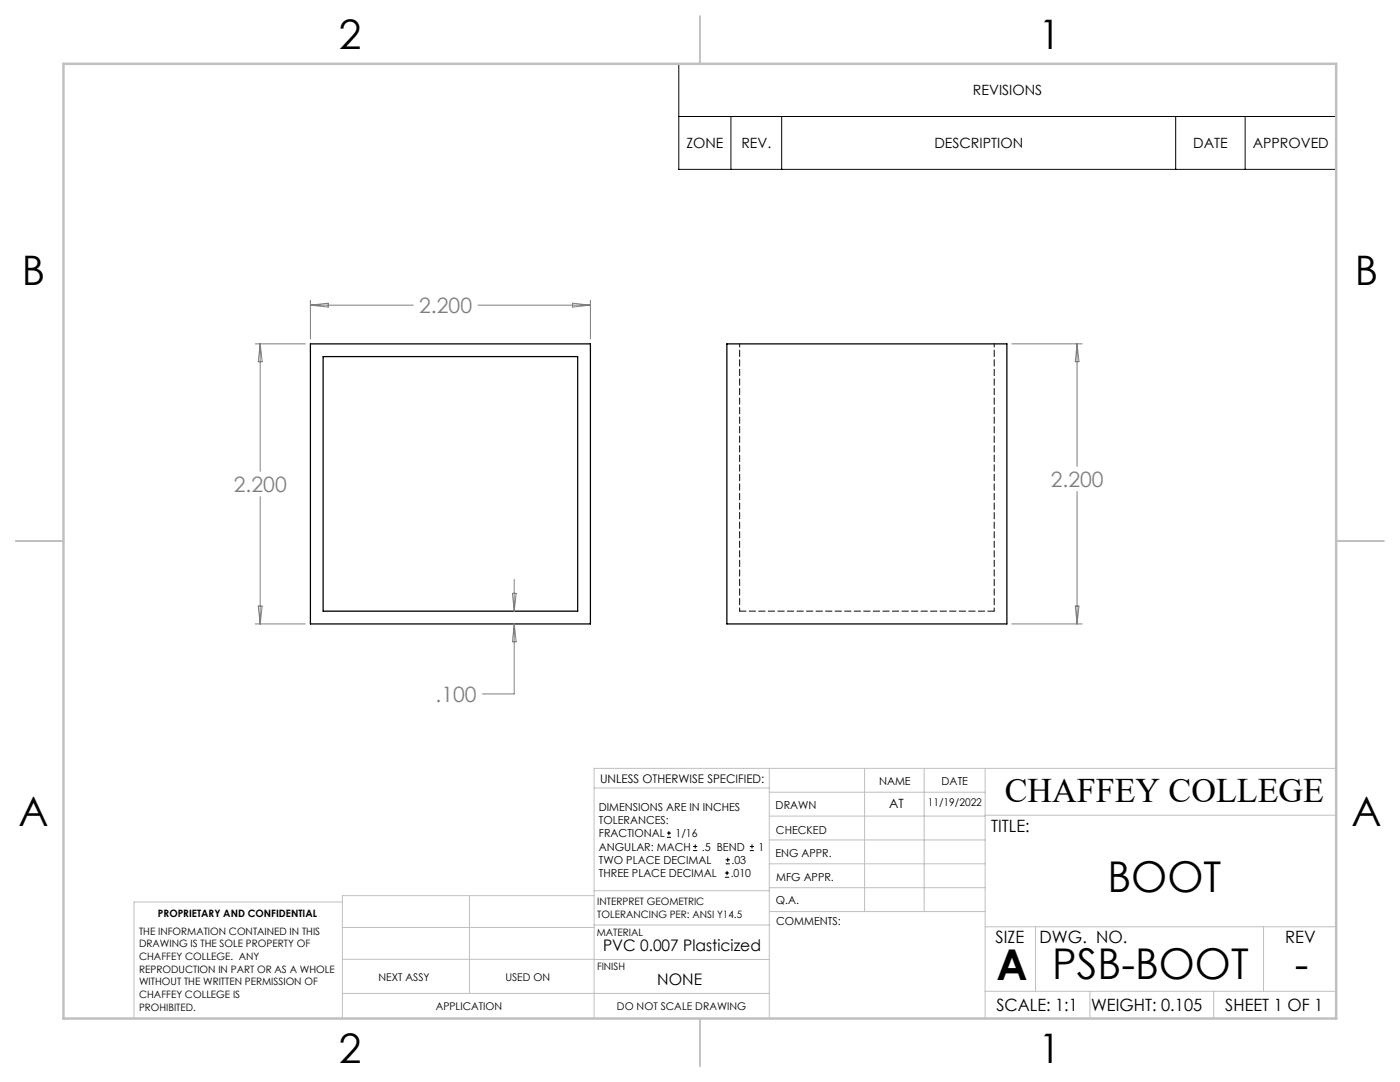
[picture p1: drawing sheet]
<svg xmlns="http://www.w3.org/2000/svg" width="279mm" height="216mm" viewBox="0 0 279 216" stroke-linecap="round" stroke-linejoin="round" font-family="sans-serif">
<path d="M61.9 68.6h55.9v55.9h-55.9zM64.5 71.2h50.8v50.8h-50.8zM145.1 68.6h55.8v55.9h-55.8z" fill="none" stroke="#000" stroke-width=".25"/>
<path d="M147.6 68.6v53.3M198.4 121.9v-53.3" fill="none" stroke="#000" stroke-width=".2" stroke-dasharray="1.3 .6" stroke-dashoffset=".6"/>
<path d="M147.6 121.9h50.8" fill="none" stroke="#000" stroke-width=".2" stroke-dasharray="1.3 .6"/>
<g fill="none" stroke="#000" stroke-width=".2">
<path d="M135.5 12.7h131.2v21.1h-131.2zM135.5 23.2h131.2M145.9 23.2v10.6M156 23.2v10.6M234.6 23.2v10.6M248.5 23.2v10.6M133.1 167.1h.8M133.1 166.2h.8M133.5 165.8v.9M138.3 169.7h.8M138.3 168.9h.8M138.7 168.5v.8"/>
<path d="M144.7 175h.8M144.7 174.2h.8M144.8 172.4h.9M144.8 171.6h.9M145.1 173.8v.8M145.2 171.1v.9M149.6 169.7h.9M149.6 168.9h.9M150.1 168.5v.8"/>
</g>
<g fill="none" stroke="#c0c0c0" stroke-width=".2">
<path d="M118.6 157.2h34.9M153.5 153.3v49.9M153.5 158.1h43.1M172.5 153.3v28.6M184.4 153.3v28.6M196.6 153.3v49.9M266.7 153.3h-148.1v49.9M68.3 180h-41.6v23.2M93.7 178.7v19.5M118.6 178.7h-50.3v24.5M118.6 177.7h35M153.5 167.6h43.1"/>
<path d="M153.5 162.8h43.1M153.5 172.4h43.1M153.5 177.1h43.1M196.6 162.7h70.1M68.3 198.2h85.2M68.3 191.4l85.2 .1M68.3 185.1h50.3M118.6 184.6h35M153.6 181.9h43M196.6 197.8h70.1M196.6 184.9h70.1M206.7 184.9v12.9"/>
<path d="M217.5 197.8v5.4M242.2 197.8v5.4M252.2 184.9v12.9"/>
</g>
<path d="M139.7 3.2v9.5M3.1 107.9h9.6M266.7 107.9h9.5M139.7 203.2v9.6" fill="none" stroke="#c0c0c0" stroke-width=".25"/>
<path d="M12.7 12.7h254v190.5h-254z" fill="none" stroke="#c0c0c0" stroke-width=".5"/>
<g fill="none" stroke="#808080" stroke-width=".2">
<path d="M61.9 59.9v7.7M117.8 59.9v7.7M50.9 68.6h10M51.9 68.6v25.5M51.9 68.6l.4 3.6h-.8zM61.9 60.9h20.6M61.9 60.9l3.6-.4v.8zM95.4 60.9h22.4M114.3 60.5l3.5 .4-3.5 .4zM201.9 68.6h14.1M214.9 68.6l.4 3.6h-.7zM214.9 68.6v24.5"/>
<path d="M51.9 99.1v25.4M214.9 98.1v26.4M102.3 118.4h.7l-.4 3.6zM102.6 115.6v6.4M50.9 124.5h10M51.5 120.9h.8l-.4 3.6zM102.6 124.5v14h-6.3M102.6 124.5l.4 3.6h-.7zM201.9 124.5h14.1M214.6 120.9h.7l-.4 3.6z"/>
</g>
<g font-size="8.5">
<text x="221" y="178">BOOT</text>
<text x="198.9" y="195.5">A</text>
<text x="210" y="195.4">PSB-BOOT</text>
<text x="258.4" y="195.4">-</text>
</g>
<g font-size="8.1">
<text x="67.6" y="9.7">2</text>
<text x="207.3" y="9.7">1</text>
<text x="4.4" y="57">B</text>
<text x="270.4" y="57">B</text>
<text x="3.7" y="164.9">A</text>
<text x="269.7" y="164.9">A</text>
<text x="67.6" y="212.2">2</text>
<text x="207.3" y="212.2">1</text>
</g>
<text font-size="6.9" x="200.5" y="160.1">CHAFFEY COLLEGE</text>
<g font-size="4.2" fill="#808080">
<text x="83.7" y="62.5">2.200</text>
<text x="46.7" y="98.1">2.200</text>
<text x="209.7" y="97.1">2.200</text>
<text x="86.9" y="140.1">.100</text>
</g>
<g font-size="3.4">
<text x="197.8" y="166">TITLE:</text>
<text x="198.7" y="188.1">SIZE</text>
<text x="207.5" y="188.1">DWG. NO.</text>
<text x="256.5" y="188.2">REV</text>
<text x="198.8" y="201.7">SCALE: 1:1</text>
<text x="217.7" y="201.8">WEIGHT: 0.105</text>
<text x="244.5" y="201.7">SHEET 1 OF 1</text>
</g>
<g font-size="3.2">
<text x="120.4" y="189.8">PVC 0.007 Plasticized</text>
<text x="131.2" y="196.6">NONE</text>
</g>
<g font-size="2.8">
<text x="194.2" y="19">REVISIONS</text>
<text x="137" y="29.6">ZONE</text>
<text x="148" y="29.6">REV.</text>
<text x="186.5" y="29.6">DESCRIPTION</text>
<text x="238.1" y="29.6">DATE</text>
<text x="250" y="29.6">APPROVED</text>
</g>
<text font-size="2.5" x="177.5" y="161.3">AT</text>
<text font-size="2.4" x="119.8" y="156.2">UNLESS OTHERWISE SPECIFIED:</text>
<g font-size="2.2">
<text x="119.5" y="161.8">DIMENSIONS ARE IN INCHES</text>
<text x="154.8" y="161.4">DRAWN</text>
<text x="175.4" y="156.6">NAME</text>
<text x="187.9" y="156.7">DATE</text>
<text x="119.5" y="164.4">TOLERANCES:</text>
<text x="119.5" y="167.1">FRACTIONAL</text>
<text x="134.8" y="167.1">1/16</text>
<text x="154.9" y="166.3">CHECKED</text>
<text x="119.5" y="172.4">TWO PLACE DECIMAL</text>
<text x="119.5" y="169.7">ANGULAR: MACH</text>
<text x="140.1" y="169.7">.5 BEND</text>
<text x="146" y="172.4">.03</text>
<text x="151.4" y="169.7">1</text>
<text x="154.8" y="171">ENG APPR.</text>
<text x="119.5" y="175">THREE PLACE DECIMAL</text>
<text x="145.8" y="175">.010</text>
<text x="154.9" y="175.7">MFG APPR.</text>
<text x="154.9" y="180.4">Q.A.</text>
<text x="154.9" y="184.6">COMMENTS:</text>
</g>
<g font-size="2.1">
<text x="185.2" y="160.7">11/19/2022</text>
<text x="75.5" y="195.7">NEXT ASSY</text>
<text x="100.9" y="195.7">USED ON</text>
<text x="86.9" y="201.5">APPLICATION</text>
<text x="123.1" y="201.6">DO NOT SCALE DRAWING</text>
</g>
<g font-size="2">
<text x="31.5" y="182.9">PROPRIETARY AND CONFIDENTIAL</text>
<text x="119.2" y="180.6">INTERPRET GEOMETRIC</text>
<text x="119.2" y="183.1">TOLERANCING PER: ANSI Y14.5</text>
<text x="27.8" y="186.5">THE INFORMATION CONTAINED IN THIS</text>
<text x="27.8" y="189">DRAWING IS THE SOLE PROPERTY OF</text>
<text x="27.8" y="191.6">CHAFFEY COLLEGE. ANY</text>
<text x="119.1" y="186.7">MATERIAL</text>
<text x="27.8" y="194.1">REPRODUCTION IN PART OR AS A WHOLE</text>
<text x="27.8" y="196.6">WITHOUT THE WRITTEN PERMISSION OF</text>
<text x="119.1" y="193.5">FINISH</text>
<text x="27.8" y="199.1">CHAFFEY COLLEGE IS</text>
<text x="27.8" y="201.7">PROHIBITED.</text>
</g>
</svg>
